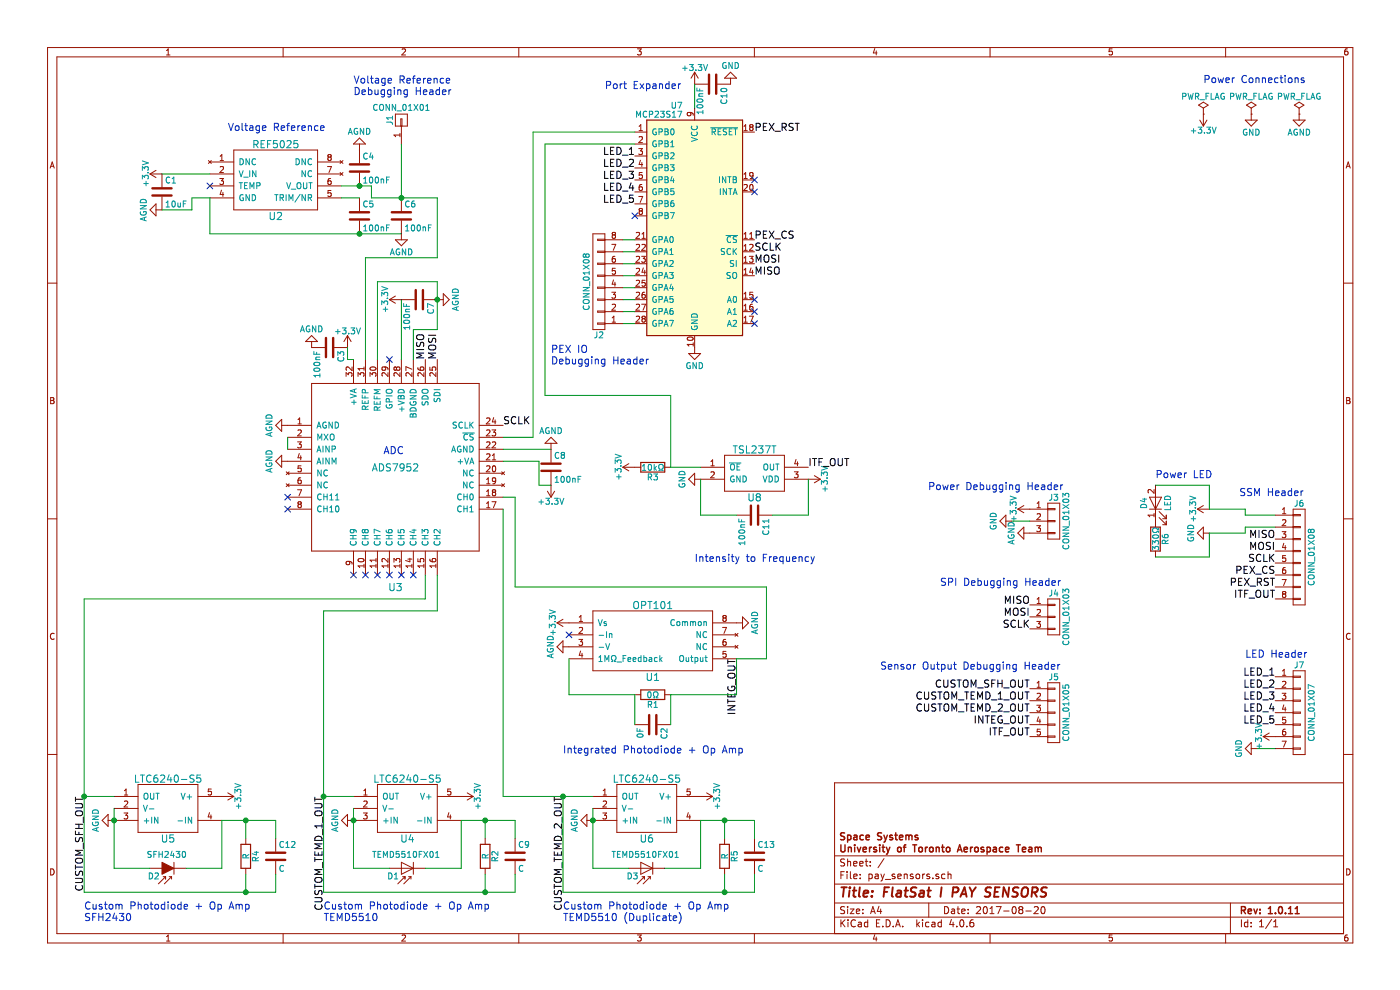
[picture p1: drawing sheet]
EESchema Schematic File Version 2
LIBS:power
LIBS:device
LIBS:transistors
LIBS:conn
LIBS:linear
LIBS:regul
LIBS:74xx
LIBS:cmos4000
LIBS:adc-dac
LIBS:memory
LIBS:xilinx
LIBS:microcontrollers
LIBS:dsp
LIBS:microchip
LIBS:analog_switches
LIBS:motorola
LIBS:texas
LIBS:intel
LIBS:audio
LIBS:interface
LIBS:digital-audio
LIBS:philips
LIBS:display
LIBS:cypress
LIBS:siliconi
LIBS:opto
LIBS:atmel
LIBS:contrib
LIBS:valves
LIBS:pay_sensors
LIBS:pay_sensors-cache
EELAYER 25 0
EELAYER END
$Descr A4 11693 8268
encoding utf-8
Sheet 1 1
Title "FlatSat I PAY SENSORS"
Date "2017-08-20"
Rev "1.0.11"
Comp "Space Systems\\nUniversity of Toronto Aerospace Team\\n\\n"
Comment1 ""
Comment2 ""
Comment3 ""
Comment4 ""
$EndDescr
$Comp
L ADS7952 U3
U 1 1
P 3300 3900
F 0 "U3" H 3300 2900 60  0000 C CNN
F 1 "ADS7952" H 3300 3900 60  0000 C CNN
F 2 "Housings_DFN_QFN:QFN-32-1EP_5x5mm_Pitch0.5mm" H 3500 3900 60  0001 C CNN
F 3 "" H 3500 3900 60  0001 C CNN
	1    3300 3900
	1    0    0    -1  
$EndComp
NoConn ~ 2400 4150
NoConn ~ 2400 4250
NoConn ~ 2950 4800
NoConn ~ 3050 4800
NoConn ~ 3150 4800
NoConn ~ 3250 4800
NoConn ~ 3350 4800
$Comp
L LTC6240-S5 U6
U 1 1
P 5400 6750
F 0 "U6" H 5400 6500 60  0000 C CNN
F 1 "LTC6240-S5" H 5400 7000 60  0000 C CNN
F 2 "TO_SOT_Packages_SMD:SOT-23-5_HandSoldering" H 5450 6800 60  0001 C CNN
F 3 "" H 5450 6800 60  0001 C CNN
	1    5400 6750
	1    0    0    -1  
$EndComp
$Comp
L +3.3V #PWR01
U 1 1
P 4600 4050
F 0 "#PWR01" H 4600 3900 50  0001 C CNN
F 1 "+3.3V" H 4600 4190 50  0000 C CNN
F 2 "" H 4600 4050 50  0001 C CNN
F 3 "" H 4600 4050 50  0001 C CNN
	1    4600 4050
	-1   0    0    1   
$EndComp
$Comp
L +3.3V #PWR02
U 1 1
P 3350 2500
F 0 "#PWR02" H 3350 2350 50  0001 C CNN
F 1 "+3.3V" H 3350 2640 50  0000 C CNN
F 2 "" H 3350 2500 50  0001 C CNN
F 3 "" H 3350 2500 50  0001 C CNN
	1    3350 2500
	0    -1   -1   0   
$EndComp
$Comp
L +3.3V #PWR03
U 1 1
P 2900 2900
F 0 "#PWR03" H 2900 2750 50  0001 C CNN
F 1 "+3.3V" H 2900 3040 50  0000 C CNN
F 2 "" H 2900 2900 50  0001 C CNN
F 3 "" H 2900 2900 50  0001 C CNN
	1    2900 2900
	1    0    0    -1  
$EndComp
$Comp
L +3.3V #PWR04
U 1 1
P 1350 1450
F 0 "#PWR04" H 1350 1300 50  0001 C CNN
F 1 "+3.3V" H 1350 1590 50  0000 C CNN
F 2 "" H 1350 1450 50  0001 C CNN
F 3 "" H 1350 1450 50  0001 C CNN
	1    1350 1450
	0    -1   -1   0   
$EndComp
$Comp
L D_Photo D3
U 1 1
P 5350 7250
F 0 "D3" H 5370 7320 50  0000 L CNN
F 1 "TEMD5510FX01" H 5310 7140 50  0000 C CNN
F 2 "Opto-Devices:PhotoDiode_SMD-DIL2_4.5x4" H 5300 7250 50  0001 C CNN
F 3 "" H 5300 7250 50  0001 C CNN
	1    5350 7250
	-1   0    0    1   
$EndComp
$Comp
L R R5
U 1 1
P 6050 7150
F 0 "R5" V 6130 7150 50  0000 C CNN
F 1 "R" V 6050 7150 50  0000 C CNN
F 2 "Resistors_SMD:R_0603_HandSoldering" V 5980 7150 50  0001 C CNN
F 3 "" H 6050 7150 50  0001 C CNN
	1    6050 7150
	1    0    0    -1  
$EndComp
$Comp
L C C13
U 1 1
P 6300 7150
F 0 "C13" H 6325 7250 50  0000 L CNN
F 1 "C" H 6325 7050 50  0000 L CNN
F 2 "Capacitors_SMD:C_0603_HandSoldering" H 6338 7000 50  0001 C CNN
F 3 "" H 6300 7150 50  0001 C CNN
	1    6300 7150
	1    0    0    -1  
$EndComp
$Comp
L +3.3V #PWR05
U 1 1
P 5850 6650
F 0 "#PWR05" H 5850 6500 50  0001 C CNN
F 1 "+3.3V" H 5850 6790 50  0000 C CNN
F 2 "" H 5850 6650 50  0001 C CNN
F 3 "" H 5850 6650 50  0001 C CNN
	1    5850 6650
	0    1    1    0   
$EndComp
$Comp
L OPT101 U1
U 1 1
P 5450 5350
F 0 "U1" H 5450 5050 60  0000 C CNN
F 1 "OPT101" H 5450 5650 60  0000 C CNN
F 2 "SMD_Packages:DIP-8_SMD" H 5300 5300 60  0001 C CNN
F 3 "" H 5300 5300 60  0001 C CNN
	1    5450 5350
	1    0    0    -1  
$EndComp
$Comp
L +3.3V #PWR06
U 1 1
P 4750 5200
F 0 "#PWR06" H 4750 5050 50  0001 C CNN
F 1 "+3.3V" H 4750 5340 50  0000 C CNN
F 2 "" H 4750 5200 50  0001 C CNN
F 3 "" H 4750 5200 50  0001 C CNN
	1    4750 5200
	0    -1   -1   0   
$EndComp
$Comp
L TSL237T U8
U 1 1
P 6300 3950
F 0 "U8" H 6300 3750 60  0000 C CNN
F 1 "TSL237T" H 6300 4150 60  0000 C CNN
F 2 "Housings_DIP:DIP-4_W7.62mm" H 6300 3900 60  0001 C CNN
F 3 "" H 6300 3900 60  0001 C CNN
	1    6300 3950
	1    0    0    -1  
$EndComp
$Comp
L GND #PWR07
U 1 1
P 5850 4000
F 0 "#PWR07" H 5850 3750 50  0001 C CNN
F 1 "GND" H 5850 3850 50  0000 C CNN
F 2 "" H 5850 4000 50  0001 C CNN
F 3 "" H 5850 4000 50  0001 C CNN
	1    5850 4000
	0    1    1    0   
$EndComp
$Comp
L +3.3V #PWR08
U 1 1
P 6750 4000
F 0 "#PWR08" H 6750 3850 50  0001 C CNN
F 1 "+3.3V" H 6750 4140 50  0000 C CNN
F 2 "" H 6750 4000 50  0001 C CNN
F 3 "" H 6750 4000 50  0001 C CNN
	1    6750 4000
	0    1    1    0   
$EndComp
$Comp
L C C11
U 1 1
P 6300 4300
F 0 "C11" H 6325 4400 50  0000 L CNN
F 1 "100nF" H 6325 4200 50  0000 L CNN
F 2 "Capacitors_SMD:C_0603_HandSoldering" H 6338 4150 50  0001 C CNN
F 3 "" H 6300 4300 50  0001 C CNN
	1    6300 4300
	0    1    1    0   
$EndComp
$Comp
L SFH2430 D2
U 1 1
P 1350 7250
F 0 "D2" H 1370 7320 50  0000 L CNN
F 1 "SFH2430" H 1310 7140 50  0000 C CNN
F 2 "Opto-Devices:PhotoDiode_SMD-DIL2_4.5x4" H 1350 7425 50  0001 C CNN
F 3 "" H 1300 7250 50  0000 C CNN
	1    1350 7250
	-1   0    0    1   
$EndComp
$Comp
L R R4
U 1 1
P 2050 7150
F 0 "R4" V 2130 7150 50  0000 C CNN
F 1 "R" V 2050 7150 50  0000 C CNN
F 2 "Resistors_SMD:R_0603_HandSoldering" V 1980 7150 50  0001 C CNN
F 3 "" H 2050 7150 50  0001 C CNN
	1    2050 7150
	1    0    0    -1  
$EndComp
$Comp
L C C12
U 1 1
P 2300 7150
F 0 "C12" H 2325 7250 50  0000 L CNN
F 1 "C" H 2325 7050 50  0000 L CNN
F 2 "Capacitors_SMD:C_0603_HandSoldering" H 2338 7000 50  0001 C CNN
F 3 "" H 2300 7150 50  0001 C CNN
	1    2300 7150
	1    0    0    -1  
$EndComp
$Comp
L +3.3V #PWR09
U 1 1
P 1850 6650
F 0 "#PWR09" H 1850 6500 50  0001 C CNN
F 1 "+3.3V" H 1850 6790 50  0000 C CNN
F 2 "" H 1850 6650 50  0001 C CNN
F 3 "" H 1850 6650 50  0001 C CNN
	1    1850 6650
	0    1    1    0   
$EndComp
NoConn ~ 1750 1550
NoConn ~ 4750 5300
Text Notes 1900 1100 0    60   ~ 0
Voltage Reference
Text Notes 3200 3800 0    60   ~ 0
ADC
Text Notes 5800 4700 0    60   ~ 0
Intensity to Frequency
Text Notes 4700 6300 0    60   ~ 0
Integrated Photodiode + Op Amp
Text Notes 4700 7700 0    60   ~ 0
Custom Photodiode + Op Amp\nTEMD5510 (Duplicate)
Text Notes 700  7700 0    60   ~ 0
Custom Photodiode + Op Amp\nSFH2430
$Comp
L AGND #PWR010
U 1 1
P 2400 3550
F 0 "#PWR010" H 2400 3300 50  0001 C CNN
F 1 "AGND" H 2400 3400 50  0000 C CNN
F 2 "" H 2400 3550 50  0001 C CNN
F 3 "" H 2400 3550 50  0001 C CNN
	1    2400 3550
	0    1    1    0   
$EndComp
$Comp
L AGND #PWR011
U 1 1
P 2400 3850
F 0 "#PWR011" H 2400 3600 50  0001 C CNN
F 1 "AGND" H 2400 3700 50  0000 C CNN
F 2 "" H 2400 3850 50  0001 C CNN
F 3 "" H 2400 3850 50  0001 C CNN
	1    2400 3850
	0    1    1    0   
$EndComp
$Comp
L MCP23S17 U7
U 1 1
P 5800 1900
F 0 "U7" H 5700 2925 50  0000 R CNN
F 1 "MCP23S17" H 5700 2850 50  0000 R CNN
F 2 "Housings_SSOP:SSOP-28_5.3x10.2mm_Pitch0.65mm" H 5850 950 50  0001 L CNN
F 3 "" H 6050 2900 50  0001 C CNN
	1    5800 1900
	1    0    0    -1  
$EndComp
$Comp
L GND #PWR012
U 1 1
P 5800 2900
F 0 "#PWR012" H 5800 2650 50  0001 C CNN
F 1 "GND" H 5800 2750 50  0000 C CNN
F 2 "" H 5800 2900 50  0001 C CNN
F 3 "" H 5800 2900 50  0001 C CNN
	1    5800 2900
	1    0    0    -1  
$EndComp
$Comp
L +3.3V #PWR013
U 1 1
P 5800 700
F 0 "#PWR013" H 5800 550 50  0001 C CNN
F 1 "+3.3V" H 5800 840 50  0000 C CNN
F 2 "" H 5800 700 50  0001 C CNN
F 3 "" H 5800 700 50  0001 C CNN
	1    5800 700 
	1    0    0    -1  
$EndComp
$Comp
L +3.3V #PWR014
U 1 1
P 10100 4250
F 0 "#PWR014" H 10100 4100 50  0001 C CNN
F 1 "+3.3V" H 10100 4390 50  0000 C CNN
F 2 "" H 10100 4250 50  0001 C CNN
F 3 "" H 10100 4250 50  0001 C CNN
	1    10100 4250
	0    -1   -1   0   
$EndComp
Text Notes 10350 4150 0    60   ~ 0
SSM Header
Text Label 6300 1100 0    60   ~ 0
PEX_RST
Text Label 6300 2000 0    60   ~ 0
PEX_CS
Text Label 6300 2100 0    60   ~ 0
SCLK
Text Label 6300 2200 0    60   ~ 0
MOSI
Text Label 6300 2300 0    60   ~ 0
MISO
Text Label 10650 4700 2    60   ~ 0
SCLK
Text Label 10650 4500 2    60   ~ 0
MISO
Text Label 10650 4600 2    60   ~ 0
MOSI
Text Label 10650 4900 2    60   ~ 0
PEX_RST
Text Label 10650 4800 2    60   ~ 0
PEX_CS
Text Notes 5050 750  0    60   ~ 0
Port Expander
NoConn ~ 6300 1500
NoConn ~ 6300 1600
NoConn ~ 6300 2500
NoConn ~ 6300 2600
NoConn ~ 6300 2700
$Comp
L PWR_FLAG #FLG015
U 1 1
P 10050 950
F 0 "#FLG015" H 10050 1025 50  0001 C CNN
F 1 "PWR_FLAG" H 10050 1100 50  0000 C CNN
F 2 "" H 10050 950 50  0001 C CNN
F 3 "" H 10050 950 50  0001 C CNN
	1    10050 950 
	1    0    0    -1  
$EndComp
$Comp
L PWR_FLAG #FLG016
U 1 1
P 10450 950
F 0 "#FLG016" H 10450 1025 50  0001 C CNN
F 1 "PWR_FLAG" H 10450 1100 50  0000 C CNN
F 2 "" H 10450 950 50  0001 C CNN
F 3 "" H 10450 950 50  0001 C CNN
	1    10450 950 
	1    0    0    -1  
$EndComp
$Comp
L PWR_FLAG #FLG017
U 1 1
P 10850 950
F 0 "#FLG017" H 10850 1025 50  0001 C CNN
F 1 "PWR_FLAG" H 10850 1100 50  0000 C CNN
F 2 "" H 10850 950 50  0001 C CNN
F 3 "" H 10850 950 50  0001 C CNN
	1    10850 950 
	1    0    0    -1  
$EndComp
$Comp
L +3.3V #PWR018
U 1 1
P 10050 950
F 0 "#PWR018" H 10050 800 50  0001 C CNN
F 1 "+3.3V" H 10050 1090 50  0000 C CNN
F 2 "" H 10050 950 50  0001 C CNN
F 3 "" H 10050 950 50  0001 C CNN
	1    10050 950 
	-1   0    0    1   
$EndComp
$Comp
L GND #PWR019
U 1 1
P 10450 950
F 0 "#PWR019" H 10450 700 50  0001 C CNN
F 1 "GND" H 10450 800 50  0000 C CNN
F 2 "" H 10450 950 50  0001 C CNN
F 3 "" H 10450 950 50  0001 C CNN
	1    10450 950 
	1    0    0    -1  
$EndComp
$Comp
L AGND #PWR020
U 1 1
P 10850 950
F 0 "#PWR020" H 10850 700 50  0001 C CNN
F 1 "AGND" H 10850 800 50  0000 C CNN
F 2 "" H 10850 950 50  0001 C CNN
F 3 "" H 10850 950 50  0001 C CNN
	1    10850 950 
	1    0    0    -1  
$EndComp
Text Notes 10050 700  0    60   ~ 0
Power Connections
Text Label 3550 3000 1    60   ~ 0
MISO
Text Label 3650 3000 1    60   ~ 0
MOSI
Text Label 4200 3550 0    60   ~ 0
SCLK
NoConn ~ 3250 3000
$Comp
L C C1
U 1 1
P 1350 1600
F 0 "C1" H 1375 1700 50  0000 L CNN
F 1 "10uF" H 1375 1500 50  0000 L CNN
F 2 "Capacitors_SMD:C_0603_HandSoldering" H 1388 1450 50  0001 C CNN
F 3 "" H 1350 1600 50  0001 C CNN
	1    1350 1600
	1    0    0    -1  
$EndComp
$Comp
L AGND #PWR021
U 1 1
P 1350 1750
F 0 "#PWR021" H 1350 1500 50  0001 C CNN
F 1 "AGND" H 1350 1600 50  0000 C CNN
F 2 "" H 1350 1750 50  0001 C CNN
F 3 "" H 1350 1750 50  0001 C CNN
	1    1350 1750
	0    1    1    0   
$EndComp
$Comp
L C C4
U 1 1
P 3000 1400
F 0 "C4" H 3025 1500 50  0000 L CNN
F 1 "100nF" H 3025 1300 50  0000 L CNN
F 2 "Capacitors_SMD:C_0603_HandSoldering" H 3038 1250 50  0001 C CNN
F 3 "" H 3000 1400 50  0001 C CNN
	1    3000 1400
	1    0    0    -1  
$EndComp
$Comp
L C C5
U 1 1
P 3000 1800
F 0 "C5" H 3025 1900 50  0000 L CNN
F 1 "100nF" H 3025 1700 50  0000 L CNN
F 2 "Capacitors_SMD:C_0603_HandSoldering" H 3038 1650 50  0001 C CNN
F 3 "" H 3000 1800 50  0001 C CNN
	1    3000 1800
	1    0    0    -1  
$EndComp
$Comp
L C C6
U 1 1
P 3350 1800
F 0 "C6" H 3375 1900 50  0000 L CNN
F 1 "100nF" H 3375 1700 50  0000 L CNN
F 2 "Capacitors_SMD:C_0603_HandSoldering" H 3388 1650 50  0001 C CNN
F 3 "" H 3350 1800 50  0001 C CNN
	1    3350 1800
	1    0    0    -1  
$EndComp
$Comp
L AGND #PWR022
U 1 1
P 3350 1950
F 0 "#PWR022" H 3350 1700 50  0001 C CNN
F 1 "AGND" H 3350 1800 50  0000 C CNN
F 2 "" H 3350 1950 50  0001 C CNN
F 3 "" H 3350 1950 50  0001 C CNN
	1    3350 1950
	1    0    0    -1  
$EndComp
$Comp
L AGND #PWR023
U 1 1
P 2600 2900
F 0 "#PWR023" H 2600 2650 50  0001 C CNN
F 1 "AGND" H 2600 2750 50  0000 C CNN
F 2 "" H 2600 2900 50  0001 C CNN
F 3 "" H 2600 2900 50  0001 C CNN
	1    2600 2900
	-1   0    0    1   
$EndComp
$Comp
L C C7
U 1 1
P 3500 2500
F 0 "C7" H 3525 2600 50  0000 L CNN
F 1 "100nF" H 3525 2400 50  0000 L CNN
F 2 "Capacitors_SMD:C_0603_HandSoldering" H 3538 2350 50  0001 C CNN
F 3 "" H 3500 2500 50  0001 C CNN
	1    3500 2500
	0    1    1    0   
$EndComp
$Comp
L AGND #PWR024
U 1 1
P 3650 2500
F 0 "#PWR024" H 3650 2250 50  0001 C CNN
F 1 "AGND" H 3650 2350 50  0000 C CNN
F 2 "" H 3650 2500 50  0001 C CNN
F 3 "" H 3650 2500 50  0001 C CNN
	1    3650 2500
	0    -1   -1   0   
$EndComp
$Comp
L AGND #PWR025
U 1 1
P 4600 3750
F 0 "#PWR025" H 4600 3500 50  0001 C CNN
F 1 "AGND" H 4600 3600 50  0000 C CNN
F 2 "" H 4600 3750 50  0001 C CNN
F 3 "" H 4600 3750 50  0001 C CNN
	1    4600 3750
	-1   0    0    1   
$EndComp
$Comp
L C C8
U 1 1
P 4600 3900
F 0 "C8" H 4625 4000 50  0000 L CNN
F 1 "100nF" H 4625 3800 50  0000 L CNN
F 2 "Capacitors_SMD:C_0603_HandSoldering" H 4638 3750 50  0001 C CNN
F 3 "" H 4600 3900 50  0001 C CNN
	1    4600 3900
	1    0    0    -1  
$EndComp
$Comp
L CONN_01X08 J6
U 1 1
P 10850 4650
F 0 "J6" H 10850 5100 50  0000 C CNN
F 1 "CONN_01X08" V 10950 4650 50  0000 C CNN
F 2 "Pin_Headers:Pin_Header_Straight_1x08_Pitch1.27mm" H 10850 4650 50  0001 C CNN
F 3 "" H 10850 4650 50  0001 C CNN
	1    10850 4650
	1    0    0    -1  
$EndComp
Text Label 6750 3900 0    60   ~ 0
ITF_OUT
Text Label 10650 5000 2    60   ~ 0
ITF_OUT
$Comp
L +3.3V #PWR026
U 1 1
P 5300 3900
F 0 "#PWR026" H 5300 3750 50  0001 C CNN
F 1 "+3.3V" H 5300 4040 50  0000 C CNN
F 2 "" H 5300 3900 50  0001 C CNN
F 3 "" H 5300 3900 50  0001 C CNN
	1    5300 3900
	0    -1   -1   0   
$EndComp
$Comp
L R R3
U 1 1
P 5450 3900
F 0 "R3" V 5530 3900 50  0000 C CNN
F 1 "10kΩ" V 5450 3900 50  0000 C CNN
F 2 "Resistors_SMD:R_0603_HandSoldering" V 5380 3900 50  0001 C CNN
F 3 "" H 5450 3900 50  0001 C CNN
	1    5450 3900
	0    1    1    0   
$EndComp
$Comp
L AGND #PWR027
U 1 1
P 4750 5400
F 0 "#PWR027" H 4750 5150 50  0001 C CNN
F 1 "AGND" H 4750 5250 50  0000 C CNN
F 2 "" H 4750 5400 50  0001 C CNN
F 3 "" H 4750 5400 50  0001 C CNN
	1    4750 5400
	0    1    1    0   
$EndComp
$Comp
L AGND #PWR028
U 1 1
P 6150 5200
F 0 "#PWR028" H 6150 4950 50  0001 C CNN
F 1 "AGND" H 6150 5050 50  0000 C CNN
F 2 "" H 6150 5200 50  0001 C CNN
F 3 "" H 6150 5200 50  0001 C CNN
	1    6150 5200
	0    -1   -1   0   
$EndComp
$Comp
L R R1
U 1 1
P 5450 5800
F 0 "R1" V 5530 5800 50  0000 C CNN
F 1 "0Ω" V 5450 5800 50  0000 C CNN
F 2 "Resistors_SMD:R_0603_HandSoldering" V 5380 5800 50  0001 C CNN
F 3 "" H 5450 5800 50  0001 C CNN
	1    5450 5800
	0    1    1    0   
$EndComp
$Comp
L C C2
U 1 1
P 5450 6050
F 0 "C2" H 5475 6150 50  0000 L CNN
F 1 "0F" H 5475 5950 50  0000 L CNN
F 2 "Capacitors_SMD:C_0603_HandSoldering" H 5488 5900 50  0001 C CNN
F 3 "" H 5450 6050 50  0001 C CNN
	1    5450 6050
	0    1    1    0   
$EndComp
$Comp
L C C10
U 1 1
P 5950 700
F 0 "C10" H 5975 800 50  0000 L CNN
F 1 "100nF" H 5975 600 50  0000 L CNN
F 2 "Capacitors_SMD:C_0603_HandSoldering" H 5988 550 50  0001 C CNN
F 3 "" H 5950 700 50  0001 C CNN
	1    5950 700 
	0    1    1    0   
$EndComp
$Comp
L GND #PWR029
U 1 1
P 6100 700
F 0 "#PWR029" H 6100 450 50  0001 C CNN
F 1 "GND" H 6100 550 50  0000 C CNN
F 2 "" H 6100 700 50  0001 C CNN
F 3 "" H 6100 700 50  0001 C CNN
	1    6100 700 
	-1   0    0    1   
$EndComp
$Comp
L AGND #PWR030
U 1 1
P 950 6850
F 0 "#PWR030" H 950 6600 50  0001 C CNN
F 1 "AGND" H 950 6700 50  0000 C CNN
F 2 "" H 950 6850 50  0001 C CNN
F 3 "" H 950 6850 50  0001 C CNN
	1    950  6850
	0    1    1    0   
$EndComp
$Comp
L AGND #PWR031
U 1 1
P 4950 6850
F 0 "#PWR031" H 4950 6600 50  0001 C CNN
F 1 "AGND" H 4950 6700 50  0000 C CNN
F 2 "" H 4950 6850 50  0001 C CNN
F 3 "" H 4950 6850 50  0001 C CNN
	1    4950 6850
	0    1    1    0   
$EndComp
$Comp
L LTC6240-S5 U5
U 1 1
P 1400 6750
F 0 "U5" H 1400 6500 60  0000 C CNN
F 1 "LTC6240-S5" H 1400 7000 60  0000 C CNN
F 2 "TO_SOT_Packages_SMD:SOT-23-5_HandSoldering" H 1450 6800 60  0001 C CNN
F 3 "" H 1450 6800 60  0001 C CNN
	1    1400 6750
	1    0    0    -1  
$EndComp
NoConn ~ 3450 4800
$Comp
L LTC6240-S5 U4
U 1 1
P 3400 6750
F 0 "U4" H 3400 6500 60  0000 C CNN
F 1 "LTC6240-S5" H 3400 7000 60  0000 C CNN
F 2 "TO_SOT_Packages_SMD:SOT-23-5_HandSoldering" H 3450 6800 60  0001 C CNN
F 3 "" H 3450 6800 60  0001 C CNN
	1    3400 6750
	1    0    0    -1  
$EndComp
$Comp
L D_Photo D1
U 1 1
P 3350 7250
F 0 "D1" H 3370 7320 50  0000 L CNN
F 1 "TEMD5510FX01" H 3310 7140 50  0000 C CNN
F 2 "Opto-Devices:PhotoDiode_SMD-DIL2_4.5x4" H 3300 7250 50  0001 C CNN
F 3 "" H 3300 7250 50  0001 C CNN
	1    3350 7250
	-1   0    0    1   
$EndComp
$Comp
L R R2
U 1 1
P 4050 7150
F 0 "R2" V 4130 7150 50  0000 C CNN
F 1 "R" V 4050 7150 50  0000 C CNN
F 2 "Resistors_SMD:R_0603_HandSoldering" V 3980 7150 50  0001 C CNN
F 3 "" H 4050 7150 50  0001 C CNN
	1    4050 7150
	1    0    0    -1  
$EndComp
$Comp
L C C9
U 1 1
P 4300 7150
F 0 "C9" H 4325 7250 50  0000 L CNN
F 1 "C" H 4325 7050 50  0000 L CNN
F 2 "Capacitors_SMD:C_0603_HandSoldering" H 4338 7000 50  0001 C CNN
F 3 "" H 4300 7150 50  0001 C CNN
	1    4300 7150
	1    0    0    -1  
$EndComp
$Comp
L +3.3V #PWR032
U 1 1
P 3850 6650
F 0 "#PWR032" H 3850 6500 50  0001 C CNN
F 1 "+3.3V" H 3850 6790 50  0000 C CNN
F 2 "" H 3850 6650 50  0001 C CNN
F 3 "" H 3850 6650 50  0001 C CNN
	1    3850 6650
	0    1    1    0   
$EndComp
Text Notes 2700 7700 0    60   ~ 0
Custom Photodiode + Op Amp\nTEMD5510
$Comp
L AGND #PWR033
U 1 1
P 2950 6850
F 0 "#PWR033" H 2950 6600 50  0001 C CNN
F 1 "AGND" H 2950 6700 50  0000 C CNN
F 2 "" H 2950 6850 50  0001 C CNN
F 3 "" H 2950 6850 50  0001 C CNN
	1    2950 6850
	0    1    1    0   
$EndComp
$Comp
L CONN_01X07 J7
U 1 1
P 10850 5950
F 0 "J7" H 10850 6350 50  0000 C CNN
F 1 "CONN_01X07" V 10950 5950 50  0000 C CNN
F 2 "Pin_Headers:Pin_Header_Straight_1x07_Pitch1.27mm" H 10850 5950 50  0001 C CNN
F 3 "" H 10850 5950 50  0001 C CNN
	1    10850 5950
	1    0    0    -1  
$EndComp
Text Notes 10400 5500 0    60   ~ 0
LED Header
Text Label 5300 1300 2    60   ~ 0
LED_1
Text Label 5300 1400 2    60   ~ 0
LED_2
Text Label 5300 1500 2    60   ~ 0
LED_3
Text Label 5300 1600 2    60   ~ 0
LED_4
Text Label 5300 1700 2    60   ~ 0
LED_5
Text Label 10650 5650 2    60   ~ 0
LED_1
Text Label 10650 5750 2    60   ~ 0
LED_2
Text Label 10650 5850 2    60   ~ 0
LED_3
Text Label 10650 5950 2    60   ~ 0
LED_4
Text Label 10650 6050 2    60   ~ 0
LED_5
$Comp
L +3.3V #PWR034
U 1 1
P 10650 6150
F 0 "#PWR034" H 10650 6000 50  0001 C CNN
F 1 "+3.3V" H 10650 6290 50  0000 C CNN
F 2 "" H 10650 6150 50  0001 C CNN
F 3 "" H 10650 6150 50  0001 C CNN
	1    10650 6150
	0    -1   -1   0   
$EndComp
$Comp
L GND #PWR035
U 1 1
P 10500 6250
F 0 "#PWR035" H 10500 6000 50  0001 C CNN
F 1 "GND" H 10500 6100 50  0000 C CNN
F 2 "" H 10500 6250 50  0001 C CNN
F 3 "" H 10500 6250 50  0001 C CNN
	1    10500 6250
	0    1    1    0   
$EndComp
Text Notes 4600 3050 0    60   ~ 0
PEX IO\nDebugging Header
Text Label 2700 6650 3    60   ~ 0
CUSTOM_TEMD_1_OUT
Text Label 4700 6650 3    60   ~ 0
CUSTOM_TEMD_2_OUT
Text Label 700  6650 3    60   ~ 0
CUSTOM_SFH_OUT
Text Label 6150 5500 3    60   ~ 0
INTEG_OUT
$Comp
L CONN_01X05 J5
U 1 1
P 8800 5950
F 0 "J5" H 8800 6250 50  0000 C CNN
F 1 "CONN_01X05" V 8900 5950 50  0000 C CNN
F 2 "Pin_Headers:Pin_Header_Straight_1x05_Pitch1.27mm" H 8800 5950 50  0001 C CNN
F 3 "" H 8800 5950 50  0001 C CNN
	1    8800 5950
	1    0    0    -1  
$EndComp
Text Label 8600 5750 2    60   ~ 0
CUSTOM_SFH_OUT
Text Label 8600 5850 2    60   ~ 0
CUSTOM_TEMD_1_OUT
Text Label 8600 5950 2    60   ~ 0
CUSTOM_TEMD_2_OUT
Text Label 8600 6050 2    60   ~ 0
INTEG_OUT
Text Label 8600 6150 2    60   ~ 0
ITF_OUT
Text Notes 7350 5600 0    60   ~ 0
Sensor Output Debugging Header
$Comp
L CONN_01X03 J4
U 1 1
P 8800 5150
F 0 "J4" H 8800 5350 50  0000 C CNN
F 1 "CONN_01X03" V 8900 5150 50  0000 C CNN
F 2 "Pin_Headers:Pin_Header_Straight_1x03_Pitch1.27mm" H 8800 5150 50  0001 C CNN
F 3 "" H 8800 5150 50  0001 C CNN
	1    8800 5150
	1    0    0    -1  
$EndComp
Text Notes 7850 4900 0    60   ~ 0
SPI Debugging Header
Text Label 8600 5050 2    60   ~ 0
MISO
Text Label 8600 5150 2    60   ~ 0
MOSI
Text Label 8600 5250 2    60   ~ 0
SCLK
$Comp
L CONN_01X01 J1
U 1 1
P 3350 1000
F 0 "J1" H 3350 1100 50  0000 C CNN
F 1 "CONN_01X01" V 3450 1000 50  0000 C CNN
F 2 "Pin_Headers:Pin_Header_Straight_1x01_Pitch1.27mm" H 3350 1000 50  0001 C CNN
F 3 "" H 3350 1000 50  0001 C CNN
	1    3350 1000
	0    -1   -1   0   
$EndComp
Text Notes 2950 800  0    60   ~ 0
Voltage Reference\nDebugging Header
$Comp
L CONN_01X03 J3
U 1 1
P 8800 4350
F 0 "J3" H 8800 4550 50  0000 C CNN
F 1 "CONN_01X03" V 8900 4350 50  0000 C CNN
F 2 "Pin_Headers:Pin_Header_Straight_1x03_Pitch1.27mm" H 8800 4350 50  0001 C CNN
F 3 "" H 8800 4350 50  0001 C CNN
	1    8800 4350
	1    0    0    -1  
$EndComp
$Comp
L +3.3V #PWR036
U 1 1
P 8600 4250
F 0 "#PWR036" H 8600 4100 50  0001 C CNN
F 1 "+3.3V" H 8600 4390 50  0000 C CNN
F 2 "" H 8600 4250 50  0001 C CNN
F 3 "" H 8600 4250 50  0001 C CNN
	1    8600 4250
	0    -1   -1   0   
$EndComp
$Comp
L GND #PWR037
U 1 1
P 8450 4350
F 0 "#PWR037" H 8450 4100 50  0001 C CNN
F 1 "GND" H 8450 4200 50  0000 C CNN
F 2 "" H 8450 4350 50  0001 C CNN
F 3 "" H 8450 4350 50  0001 C CNN
	1    8450 4350
	0    1    1    0   
$EndComp
$Comp
L AGND #PWR038
U 1 1
P 8600 4450
F 0 "#PWR038" H 8600 4200 50  0001 C CNN
F 1 "AGND" H 8600 4300 50  0000 C CNN
F 2 "" H 8600 4450 50  0001 C CNN
F 3 "" H 8600 4450 50  0001 C CNN
	1    8600 4450
	0    1    1    0   
$EndComp
Text Notes 7750 4100 0    60   ~ 0
Power Debugging Header
$Comp
L REF5025 U2
U 1 1
P 2300 1500
F 0 "U2" H 2300 1200 60  0000 C CNN
F 1 "REF5025" H 2300 1800 60  0000 C CNN
F 2 "REF5025AIDGKR:SOP65P490X110-8N" H 2250 1550 60  0001 C CNN
F 3 "" H 2250 1550 60  0001 C CNN
	1    2300 1500
	1    0    0    -1  
$EndComp
$Comp
L C C3
U 1 1
P 2750 2900
F 0 "C3" H 2775 3000 50  0000 L CNN
F 1 "100nF" H 2775 2800 50  0000 L CNN
F 2 "Capacitors_SMD:C_0603_HandSoldering" H 2788 2750 50  0001 C CNN
F 3 "" H 2750 2900 50  0001 C CNN
	1    2750 2900
	0    1    1    0   
$EndComp
Wire Wire Line
	2400 3650 2400 3750
Wire Wire Line
	4200 6650 4950 6650
Wire Wire Line
	4700 6650 4700 7450
Connection ~ 4700 6650
Wire Wire Line
	4750 5500 4750 5800
Wire Wire Line
	4750 5800 5300 5800
Wire Wire Line
	5600 5800 6150 5800
Wire Wire Line
	6150 5800 6150 5500
Wire Wire Line
	6150 5500 6400 5500
Wire Wire Line
	6750 4000 6750 4300
Wire Wire Line
	950  6750 950  7250
Wire Wire Line
	700  5000 700  7450
Wire Wire Line
	5850 6850 6300 6850
Connection ~ 6050 6850
Wire Wire Line
	1750 1450 1350 1450
Wire Wire Line
	2850 1550 3100 1550
Wire Wire Line
	2850 1650 3000 1650
Wire Wire Line
	1750 1950 3350 1950
Connection ~ 3000 1950
Connection ~ 3000 1550
Wire Wire Line
	3650 1650 3650 2150
Wire Wire Line
	1600 1650 1600 1750
Wire Wire Line
	1600 1750 1350 1750
Wire Wire Line
	3100 1650 3650 1650
Connection ~ 3350 1650
Wire Wire Line
	3650 2150 3050 2150
Wire Wire Line
	3050 2150 3050 3000
Wire Wire Line
	3450 2750 3450 3000
Wire Wire Line
	3350 2500 3350 3000
Wire Wire Line
	5600 3900 5850 3900
Wire Wire Line
	5300 5800 5300 6050
Wire Wire Line
	5600 6050 5600 5800
Wire Wire Line
	5800 700  5800 900 
Wire Wire Line
	950  6650 700  6650
Connection ~ 700  6650
Wire Wire Line
	1850 6850 2300 6850
Connection ~ 2050 6850
Wire Wire Line
	4700 7450 6300 7450
Connection ~ 6050 7450
Wire Wire Line
	4950 7250 5250 7250
Wire Wire Line
	5550 7250 5850 7250
Wire Wire Line
	5850 7250 5850 6850
Wire Wire Line
	4950 6750 4950 7250
Wire Wire Line
	700  7450 2300 7450
Connection ~ 2050 7450
Wire Wire Line
	950  7250 1250 7250
Wire Wire Line
	1550 7250 1850 7250
Wire Wire Line
	1850 7250 1850 6850
Wire Wire Line
	2050 6850 2050 7000
Wire Wire Line
	2050 7300 2050 7450
Wire Wire Line
	6050 6850 6050 7000
Wire Wire Line
	6050 7300 6050 7450
Wire Wire Line
	2300 6850 2300 7000
Wire Wire Line
	2300 7450 2300 7300
Wire Wire Line
	6300 6850 6300 7000
Wire Wire Line
	6300 7450 6300 7300
Wire Wire Line
	2700 6650 2950 6650
Wire Wire Line
	2700 5100 2700 7450
Connection ~ 2700 6650
Wire Wire Line
	3850 6850 4300 6850
Connection ~ 4050 6850
Wire Wire Line
	2700 7450 4300 7450
Connection ~ 4050 7450
Wire Wire Line
	2950 7250 3250 7250
Wire Wire Line
	3550 7250 3850 7250
Wire Wire Line
	3850 7250 3850 6850
Wire Wire Line
	2950 6750 2950 7250
Wire Wire Line
	4050 6850 4050 7000
Wire Wire Line
	4050 7300 4050 7450
Wire Wire Line
	4300 6850 4300 7000
Wire Wire Line
	4300 7450 4300 7300
Wire Wire Line
	4450 3650 4200 3650
Wire Wire Line
	4450 1100 4450 3650
Wire Wire Line
	10650 6250 10500 6250
Wire Wire Line
	4450 1100 5300 1100
Wire Wire Line
	4550 1200 4550 3300
Wire Wire Line
	4550 1200 5300 1200
Wire Wire Line
	5300 2700 5200 2700
Wire Wire Line
	5300 2600 5200 2600
Wire Wire Line
	5300 2500 5200 2500
Wire Wire Line
	5300 2400 5200 2400
Wire Wire Line
	5300 2300 5200 2300
Wire Wire Line
	5300 2200 5200 2200
Wire Wire Line
	5300 2100 5200 2100
Wire Wire Line
	5300 2000 5200 2000
Wire Wire Line
	3100 1550 3100 1650
Wire Wire Line
	3350 1200 3350 1650
Wire Wire Line
	8600 4350 8450 4350
Wire Wire Line
	5600 3300 5600 3900
Wire Wire Line
	3550 4800 3550 5000
Wire Wire Line
	3550 5000 700  5000
Wire Wire Line
	3650 4800 3650 5100
Wire Wire Line
	3650 5100 2700 5100
Wire Wire Line
	4200 6650 4200 4250
Wire Wire Line
	4300 4150 4300 4900
Wire Wire Line
	4300 4150 4200 4150
Wire Wire Line
	6400 5500 6400 4900
Wire Wire Line
	6400 4900 4300 4900
Wire Wire Line
	4550 3300 5600 3300
Wire Wire Line
	3650 2350 3650 2750
Wire Wire Line
	3650 2750 3450 2750
Wire Wire Line
	3650 2350 3150 2350
Wire Wire Line
	3150 2350 3150 3000
Connection ~ 3650 2500
Wire Wire Line
	2900 3000 2950 3000
Wire Wire Line
	2900 2900 2900 3000
Wire Wire Line
	4600 3750 4200 3750
Wire Wire Line
	4600 4050 4500 4050
Wire Wire Line
	4500 4050 4500 3850
Wire Wire Line
	4500 3850 4200 3850
Connection ~ 2950 6850
Connection ~ 950  6850
Connection ~ 4950 6850
Wire Wire Line
	6750 4300 6450 4300
Wire Wire Line
	6150 4300 5850 4300
Wire Wire Line
	5850 4300 5850 4000
$Comp
L AGND #PWR039
U 1 1
P 3000 1250
F 0 "#PWR039" H 3000 1000 50  0001 C CNN
F 1 "AGND" H 3000 1100 50  0000 C CNN
F 2 "" H 3000 1250 50  0001 C CNN
F 3 "" H 3000 1250 50  0001 C CNN
	1    3000 1250
	-1   0    0    1   
$EndComp
Wire Wire Line
	1750 1650 1750 1950
Wire Wire Line
	1600 1650 1750 1650
$Comp
L GND #PWR040
U 1 1
P 10100 4450
F 0 "#PWR040" H 10100 4200 50  0001 C CNN
F 1 "GND" H 10100 4300 50  0000 C CNN
F 2 "" H 10100 4450 50  0001 C CNN
F 3 "" H 10100 4450 50  0001 C CNN
	1    10100 4450
	0    1    1    0   
$EndComp
$Comp
L LED D4
U 1 1
P 9650 4200
F 0 "D4" H 9650 4300 50  0000 C CNN
F 1 "LED" H 9650 4100 50  0000 C CNN
F 2 "LEDs:LED_0603_HandSoldering" H 9650 4200 50  0001 C CNN
F 3 "" H 9650 4200 50  0001 C CNN
	1    9650 4200
	0    -1   -1   0   
$EndComp
$Comp
L R R6
U 1 1
P 9650 4500
F 0 "R6" V 9730 4500 50  0000 C CNN
F 1 "330Ω" V 9650 4500 50  0000 C CNN
F 2 "Resistors_SMD:R_0603_HandSoldering" V 9580 4500 50  0001 C CNN
F 3 "" H 9650 4500 50  0001 C CNN
	1    9650 4500
	1    0    0    -1  
$EndComp
Wire Wire Line
	10100 4050 10100 4250
Wire Wire Line
	9650 4050 10100 4050
Text Notes 9650 4000 0    60   ~ 0
Power LED
Wire Wire Line
	10100 4650 9650 4650
Wire Wire Line
	10100 4450 10100 4650
Wire Wire Line
	10650 4400 10400 4400
Wire Wire Line
	10400 4400 10400 4450
Wire Wire Line
	10400 4450 10100 4450
Wire Wire Line
	10650 4300 10400 4300
Wire Wire Line
	10400 4300 10400 4250
Wire Wire Line
	10400 4250 10100 4250
$Comp
L CONN_01X08 J2
U 1 1
P 5000 2350
F 0 "J2" H 5000 2800 50  0000 C CNN
F 1 "CONN_01X08" V 5100 2350 50  0000 C CNN
F 2 "Pin_Headers:Pin_Header_Straight_1x08_Pitch1.27mm" H 5000 2350 50  0001 C CNN
F 3 "" H 5000 2350 50  0001 C CNN
	1    5000 2350
	-1   0    0    1   
$EndComp
NoConn ~ 5300 1800
$EndSCHEMATC
